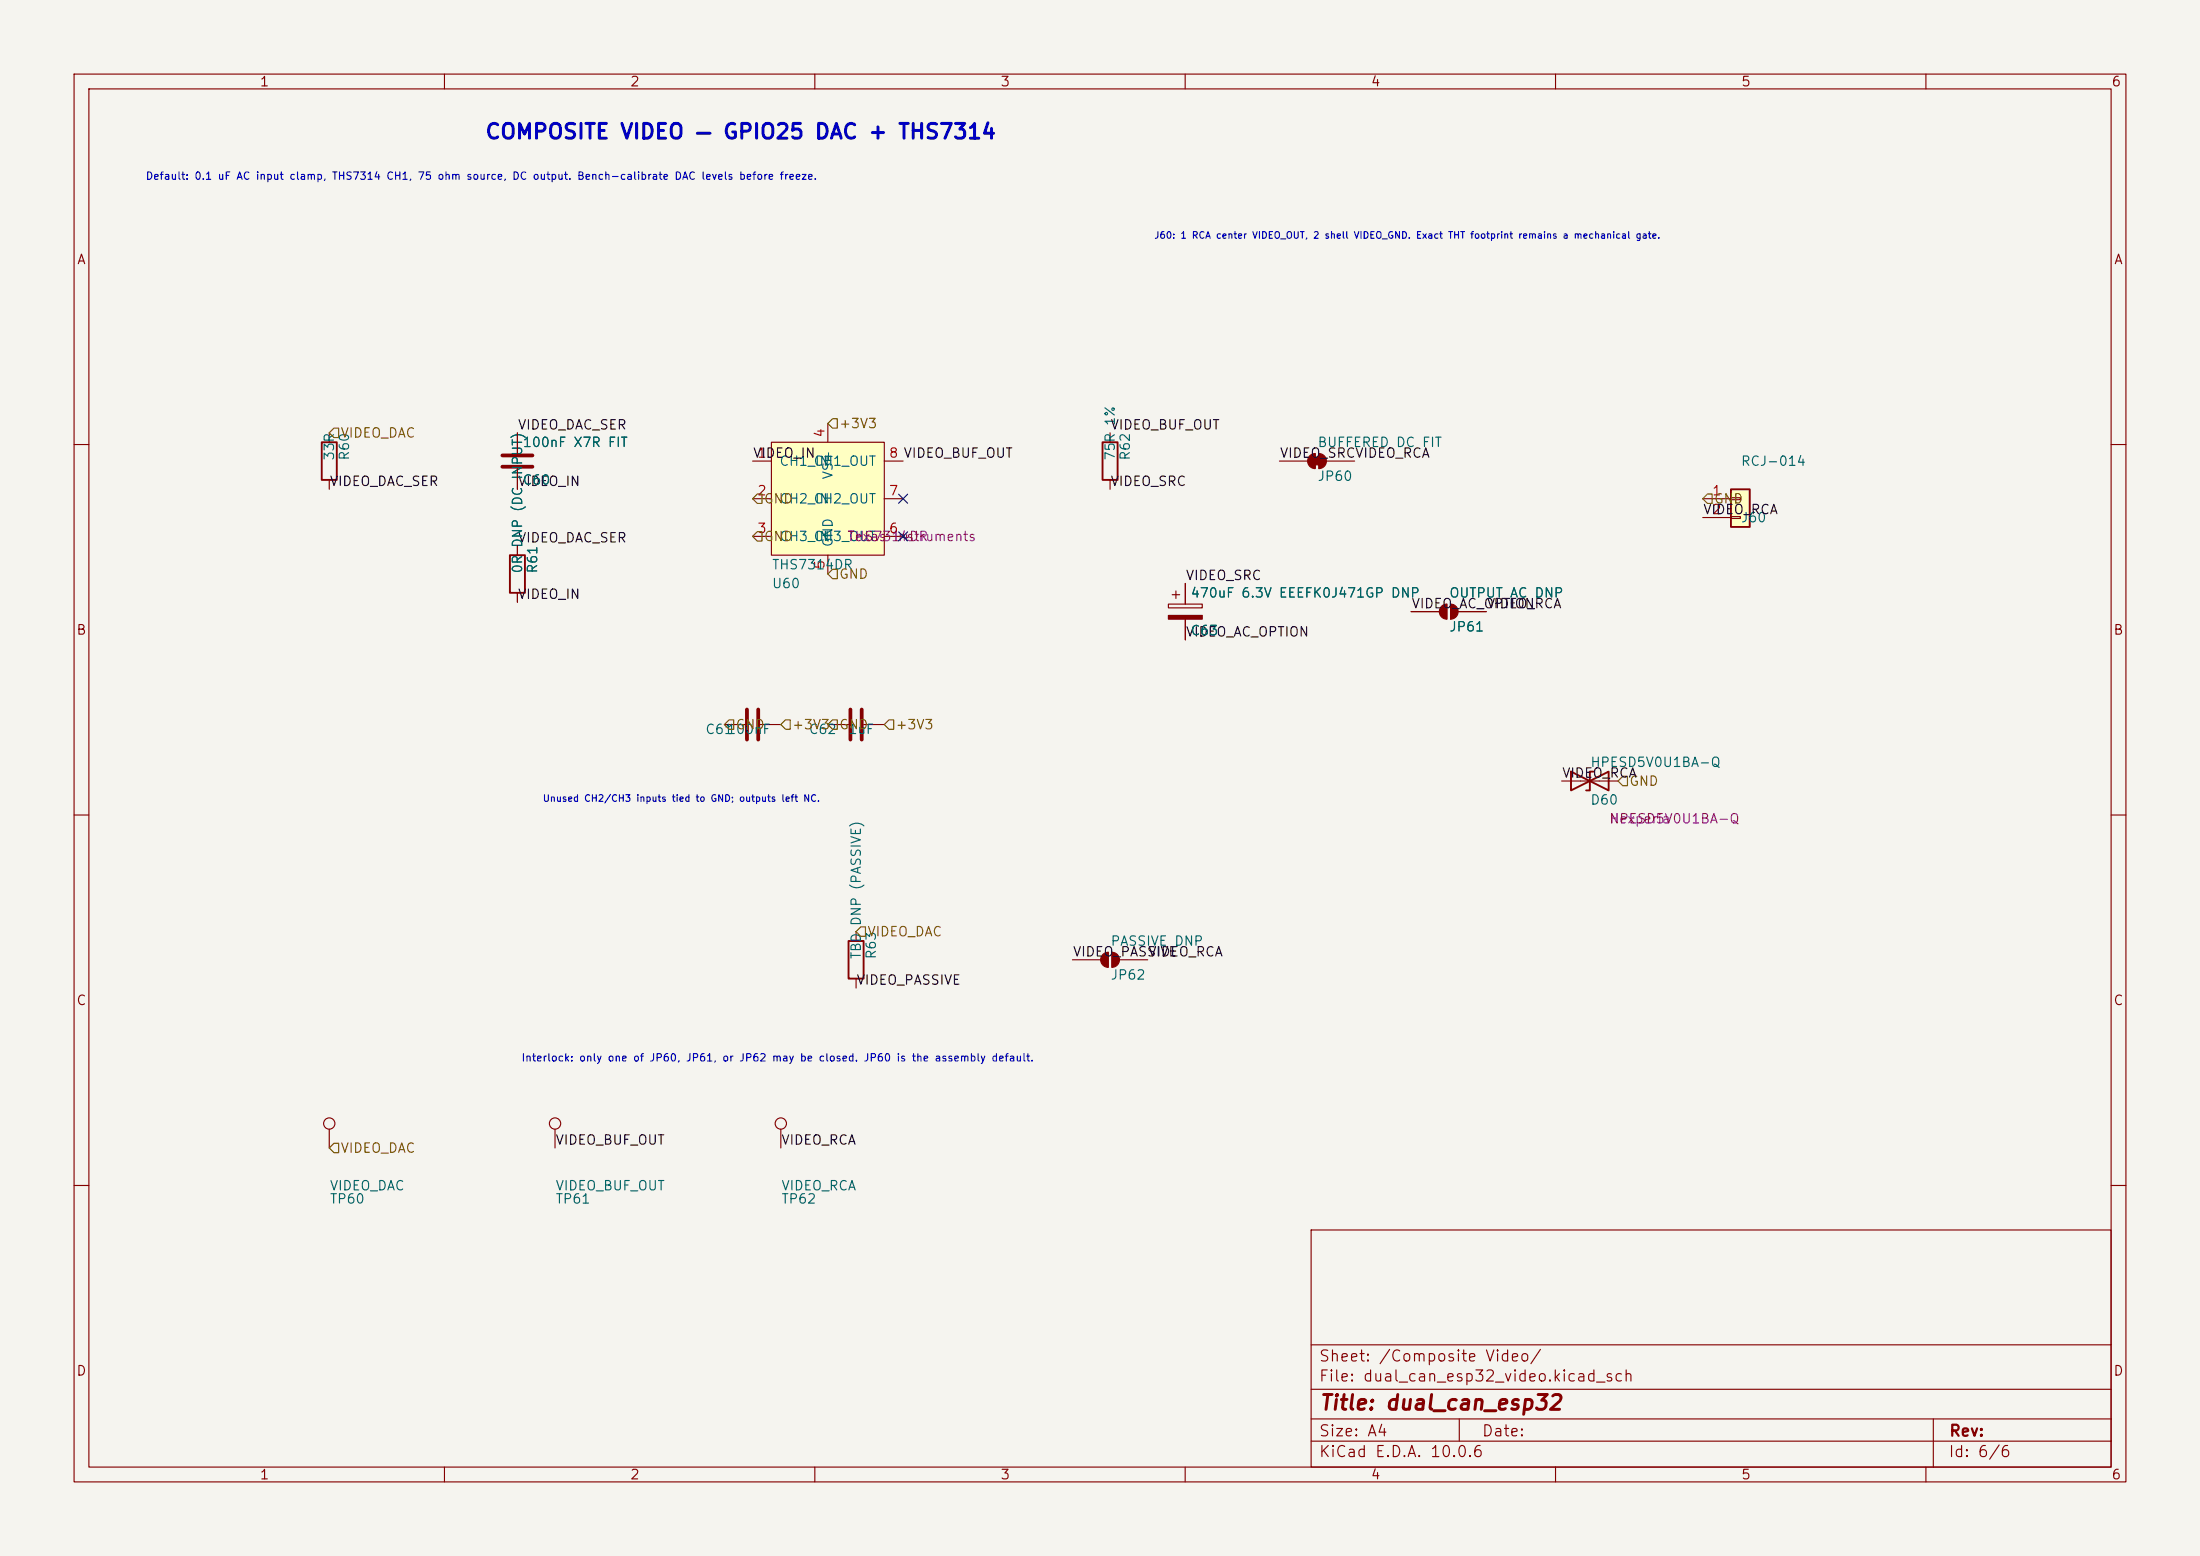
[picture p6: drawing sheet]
<svg xmlns="http://www.w3.org/2000/svg" width="297mm" height="210mm" viewBox="0 0 297 210" stroke-linecap="round" stroke-linejoin="round" font-family="sans-serif">
<path d="M0 0h297v210h-297z" fill="#f5f4ef" stroke="#f5f4ef" stroke-width=".14"/>
<g fill="none" stroke="#840000" stroke-width=".15">
<path d="M10 10h277v190h-277zM12 12h273v186h-273zM60 10v2M110 10v2M160 10v2M210 10v2M260 10v2M69.8 58.4v2.8M10 60h2M69.8 63.2v2.8M69.8 73.7v1.2M158.7 79.8v1"/>
<path d="M160 78.7v2.8M285 60h2M69.8 80v1.3M97.8 97.8h2.8M102.6 97.8h2.8M111.8 97.8h2.8M116.6 97.8h2.8M157.7 81.5h4.6v.5h-4.6zM158.2 80.3h1.1M160 83.6v2.8M10 110h2M285 110h2"/>
<path d="M115.6 125.7v1.3M115.6 132.1v1.3M144.8 129.5h3.8M149.6 128.5v2.1M150.1 128.5v2.1M151.1 129.5h3.8M44.4 152.4v2.5M74.9 152.4v2.5M105.4 152.4v2.5M10 160h2M177 166h108v32h-108zM285 160h2"/>
<path d="M60 198v2M110 198v2M160 198v2M177 194.5h108M177 191.5h108M177 187.5h108M177 181.5h108M197 191.5v3M210 198v2M260 198v2M261 191.5v6.5"/>
<circle cx="44.4" cy="151.6" r=".76"/>
<circle cx="74.9" cy="151.6" r=".76"/>
<circle cx="105.4" cy="151.6" r=".76"/>
</g>
<g fill="#840000" stroke="#840000" stroke-width=".15">
<path d="M148.9 128.8l.4-.2 .3-.1v2.1a1.02 1.02 0 0 1-.9-.7 1.02 1.02 0 0 1 .2-1.1z"/>
<path d="M150.1 128.5a1.02 1.02 0 0 1 1 1 1.02 1.02 0 0 1-1 1.1z"/>
<path d="M157.7 83.1h4.6v.5h-4.6z"/>
</g>
<path d="M67.8 61.5h4.1M67.8 63h4.1M100.8 95.8v4M102.4 95.8v4M114.8 95.8v4M116.3 95.8v4" fill="none" stroke="#840000" stroke-width=".51"/>
<path d="M68.8 74.9h2.1v5.1h-2.1zM114.6 127h2v5.1h-2z" fill="none" stroke="#840000" stroke-width=".25"/>
<path d="M104.1 59.7h15.3v15.2h-15.3z" fill="#ffffc2"/>
<g fill="none" stroke="#840000" stroke-width=".15">
<path d="M44.4 58.4v1.3M104.1 59.7h15.3v15.2h-15.3zM111.8 57.2v2.5M44.4 64.8v1.2M101.6 62.2h2.5M101.6 67.3h2.5M101.6 72.4h2.5M111.8 74.9v2.6M119.4 62.2h2.5M119.4 67.3h2.5M119.4 72.4h2.5M190.5 82.6h3.8"/>
<path d="M195.3 81.5v2.1M195.8 81.5v2.1M196.8 82.6h3.9M210.8 105.4h7.6"/>
</g>
<g fill="#840000" stroke="#840000" stroke-width=".15">
<path d="M194.6 81.8l.4-.2 .3-.1v2.1a1.02 1.02 0 0 1-.9-.7 1.02 1.02 0 0 1 .2-1.1z"/>
<path d="M195.8 81.5a1.02 1.02 0 0 1 1 1.1 1.02 1.02 0 0 1-1 1z"/>
</g>
<path d="M43.4 59.7h2.1v5.1h-2.1zM212.1 104.1v2.6l5.1-2.6v2.6zM215.1 104.1h-.5v2.6h-.5" fill="none" stroke="#840000" stroke-width=".25"/>
<path d="M233.7 66h2.5v5.1h-2.5z" fill="#ffffc2"/>
<path d="M148.8 59.7h2.1v5.1h-2.1zM233.7 66h2.5v5.1h-2.5z" fill="none" stroke="#840000" stroke-width=".25"/>
<g fill="none" stroke="#840000" stroke-width=".15">
<path d="M69.8 58.4v2.8M149.9 58.4v1.3M69.8 63.2v2.8M69.8 73.7v1.2M149.9 64.8v1.2M160 78.7v2.8M172.7 62.2h3.8M177.5 61.2v2M178.1 61.2v2M179.1 62.2h3.8M229.9 67.3h3.8M229.9 69.9h3.8"/>
<path d="M233.7 67.2h1.2v.2h-1.2zM233.7 69.7h1.2v.3h-1.2zM69.8 80v1.3M160 83.6v2.8M190.5 82.6h3.8M196.8 82.6h3.9"/>
</g>
<g fill="#840000" stroke="#840000" stroke-width=".15">
<path d="M177.3 61.7h1v1h-1z"/>
<path d="M176.8 61.5l.4-.2 .3-.1v2a1.02 1.02 0 0 1-.9-.6 1.02 1.02 0 0 1 .2-1.1z"/>
<path d="M178.1 61.2a1.02 1.02 0 0 1 1 1 1.02 1.02 0 0 1-1 1z"/>
</g>
<g fill="none" stroke="#725600" stroke-width=".15">
<path d="M44.4 58.4l.7-.6h.6v1.3h-.6zM112.4 56.5h.6v1.3h-.6l-.6-.6zM102.2 66.7h.7v1.2h-.7l-.6-.6zM102.2 71.8h.7v1.2h-.7l-.6-.6zM111.8 77.5l.6-.7h.6v1.3h-.6zM230.5 66.7h.6v1.2h-.6l-.6-.6zM98.4 97.2h.7v1.2h-.7l-.6-.6zM106 97.2h.7v1.2h-.7l-.6-.6zM112.4 97.2h.6v1.2h-.6l-.6-.6zM120 97.2h.6v1.2h-.6l-.6-.6zM218.4 105.4l.7-.6h.6v1.2h-.6zM116.2 125.1h.6v1.3h-.6l-.6-.7z"/>
<path d="M45.1 154.3h.6v1.3h-.6l-.7-.7z"/>
</g>
<path d="M121.3 71.8l1.2 1.2M121.3 66.7l1.2 1.2M122.5 71.8l-1.2 1.2M122.5 66.7l-1.2 1.2" fill="none" stroke="#000084" stroke-width=".15"/>
<text font-size="2" fill="#0000c2" x="65.4" y="19.3">COMPOSITE VIDEO — GPIO25 DAC + THS7314</text>
<text font-size="2" fill="#840000" x="178" y="190.8">Title: dual_can_esp32</text>
<g font-size="1.5" fill="#840000">
<text x="178" y="184.1">Sheet: /Composite Video/</text>
<text x="178" y="186.8">File: dual_can_esp32_video.kicad_sch</text>
<text x="178" y="197">KiCad E.D.A. 10.0.6</text>
<text x="178" y="194.2">Size: A4</text>
<text x="200" y="194.2">Date:</text>
<text x="263" y="197">Id: 6/6</text>
<text x="263" y="194.2">Rev:</text>
</g>
<g font-size="1.3" fill="#840000">
<text x="35" y="12">1</text>
<text x="85" y="12">2</text>
<text x="135" y="12">3</text>
<text x="185" y="12">4</text>
<text x="235" y="12">5</text>
<text x="285" y="12">6</text>
<text x="10.3" y="36">A</text>
<text x="285.3" y="36">A</text>
<text x="10.2" y="86">B</text>
<text x="285.2" y="86">B</text>
<text x="10.2" y="136">C</text>
<text x="285.2" y="136">C</text>
<text x="10.2" y="186">D</text>
<text x="285.2" y="186">D</text>
<text x="35" y="200">1</text>
<text x="85" y="200">2</text>
<text x="135" y="200">3</text>
<text x="185" y="200">4</text>
<text x="235" y="200">5</text>
<text x="285" y="200">6</text>
</g>
<g font-size="1.3" fill="#725600">
<text x="45.9" y="59.4">VIDEO_DAC</text>
<text x="113.2" y="58.1">+3V3</text>
<text x="103" y="68.3">GND</text>
<text x="231.3" y="68.3">GND</text>
<text x="103" y="73.4">GND</text>
<text x="113.2" y="78.4">GND</text>
<text x="99.2" y="98.8">GND</text>
<text x="106.8" y="98.8">+3V3</text>
<text x="113.2" y="98.8">GND</text>
<text x="120.8" y="98.8">+3V3</text>
<text x="219.9" y="106.4">GND</text>
<text x="117" y="126.7">VIDEO_DAC</text>
<text x="45.9" y="155.9">VIDEO_DAC</text>
</g>
<g font-size="1.3" fill="#0f0f0f">
<text x="69.8" y="58.3">VIDEO_DAC_SER</text>
<text x="149.8" y="58.3">VIDEO_BUF_OUT</text>
<text x="44.4" y="65.9">VIDEO_DAC_SER</text>
<text x="69.8" y="65.9">VIDEO_IN</text>
<text x="101.6" y="62.1">VIDEO_IN</text>
<text x="149.8" y="65.9">VIDEO_SRC</text>
<text x="172.7" y="62.1">VIDEO_SRCVIDEO_RCA</text>
<text x="229.8" y="69.7">VIDEO_RCA</text>
<text x="69.8" y="73.5">VIDEO_DAC_SER</text>
<text x="69.8" y="81.2">VIDEO_IN</text>
<text x="160" y="78.6">VIDEO_SRC</text>
<text x="190.5" y="82.4">VIDEO_AC_OPTION</text>
<text x="200.6" y="82.4">VIDEO_RCA</text>
<text x="160" y="86.2">VIDEO_AC_OPTION</text>
<text x="210.8" y="105.3">VIDEO_RCA</text>
<text x="144.8" y="129.4">VIDEO_PASSIVE</text>
<text x="154.9" y="129.4">V DEO_RCA</text>
<text x="115.5" y="133.2">VIDEO_PASSIVE</text>
<text x="74.9" y="154.8">VIDEO_BUF_OUT</text>
<text x="105.4" y="154.8">VIDEO_RCA</text>
</g>
<g font-size="1.3" fill="#a90000">
<text x="111.6" y="59.2" transform="rotate(-90 111.6 59.2)">4</text>
<text x="102.1" y="62.1">1</text>
<text x="119.9" y="62.1">8 VIDEO_BUF_OUT</text>
<text x="102.1" y="67.2">2</text>
<text x="119.9" y="67.2">7</text>
<text x="231" y="67.2">1</text>
<text x="231" y="69.7">2</text>
<text x="102.1" y="72.3">3</text>
<text x="111.6" y="76.9" transform="rotate(-90 111.6 76.9)">5</text>
<text x="119.9" y="72.3">6</text>
</g>
<g font-size="1.3" fill="#006464">
<text x="45.4" y="62.2" transform="rotate(-90 45.4 62.2)">33R</text>
<text x="47.4" y="62.2" transform="rotate(-90 47.4 62.2)">R60</text>
<text x="70.5" y="65.7">C60</text>
<text x="70.5" y="60.7">100nF X7R FIT</text>
<text x="105.1" y="63.2">CH1_IN</text>
<text x="109.7" y="63.2">CH1_OUT</text>
<text x="112.7" y="64.8" transform="rotate(-90 112.7 64.8)">VS+</text>
<text x="150.8" y="62.2" transform="rotate(-90 150.8 62.2)">75R 1%</text>
<text x="152.9" y="62.2" transform="rotate(-90 152.9 62.2)">R62</text>
<text x="177.8" y="65.2">JP60</text>
<text x="177.8" y="60.7">BUFFERED DC FIT</text>
<text x="234.9" y="63.2">RCJ-014</text>
<text x="105.1" y="68.3">CH2_IN</text>
<text x="109.7" y="68.3">CH2_OUT</text>
<text x="234.9" y="70.8">J60</text>
<text x="70.8" y="77.5" transform="rotate(-90 70.8 77.5)">0R</text>
<text x="70.8" y="74" transform="rotate(-90 70.8 74)">DNP (DC INPUT)</text>
<text x="72.8" y="77.5" transform="rotate(-90 72.8 77.5)">R61</text>
<text x="104.1" y="77.2">THS7314DR</text>
<text x="105.1" y="73.4">CH3_IN</text>
<text x="109.7" y="73.4">CH3_OUT</text>
<text x="112.7" y="73.9" transform="rotate(-90 112.7 73.9)">GND</text>
<text x="104.1" y="79.7">U60</text>
<text x="160.6" y="81">470uF 6.3V EEEFK0J471GP DNP</text>
<text x="195.6" y="81">OUTPUT AC DNP</text>
<text x="160.6" y="86.1">C63</text>
<text x="195.6" y="85.5">JP61</text>
<text x="95.1" y="99.4">C61</text>
<text x="98" y="99.4">100nF</text>
<text x="109.1" y="99.4">C62</text>
<text x="114.4" y="99.4">1uF</text>
<text x="214.6" y="103.8">HPESD5V0U1BA-Q</text>
<text x="214.6" y="108.9">D60</text>
<text x="116.5" y="129.6" transform="rotate(-90 116.5 129.6)">TBD DNP (PASSIVE)</text>
<text x="118.6" y="129.6" transform="rotate(-90 118.6 129.6)">R63</text>
<text x="149.8" y="128">PASSIVE DNP</text>
<text x="149.8" y="132.5">JP62</text>
<text x="44.4" y="161">VIDEO_DAC</text>
<text x="74.9" y="161">VIDEO_BUF_OUT</text>
<text x="105.4" y="161">VIDEO_RCA</text>
<text x="44.4" y="162.8">TP60</text>
<text x="74.9" y="162.8">TP61</text>
<text x="105.4" y="162.8">TP62</text>
</g>
<g font-size="1.3" fill="#840084">
<text x="114.3" y="73.4">Texas</text>
<text x="115.3" y="73.4">HS7314DR</text>
<text x="120.5" y="73.4">Instruments</text>
<text x="217.2" y="111.5">Nexperia</text>
<text x="217.2" y="111.5">HPESD5V0U1BA-Q</text>
</g>
<g font-size="1" fill="#0000c2">
<text x="19.6" y="24.5">Default: 0.1 uF AC input clamp, THS7314 CH1, 75 ohm source, DC output. Bench-calibrate DAC levels before freeze.</text>
<text x="70.3" y="143.5">Interlock: only one of JP60, JP61, or JP62 may be closed. JP60 is the assembly default.</text>
</g>
<g font-size=".9" fill="#0000c2">
<text x="155.8" y="32.4">J60: 1 RCA center VIDEO_OUT, 2 shell VIDEO_GND. Exact THT footprint remains a mechanical gate.</text>
<text x="73.2" y="108.4">Unused CH2/CH3 inputs tied to GND; outputs left NC.</text>
</g>
</svg>
